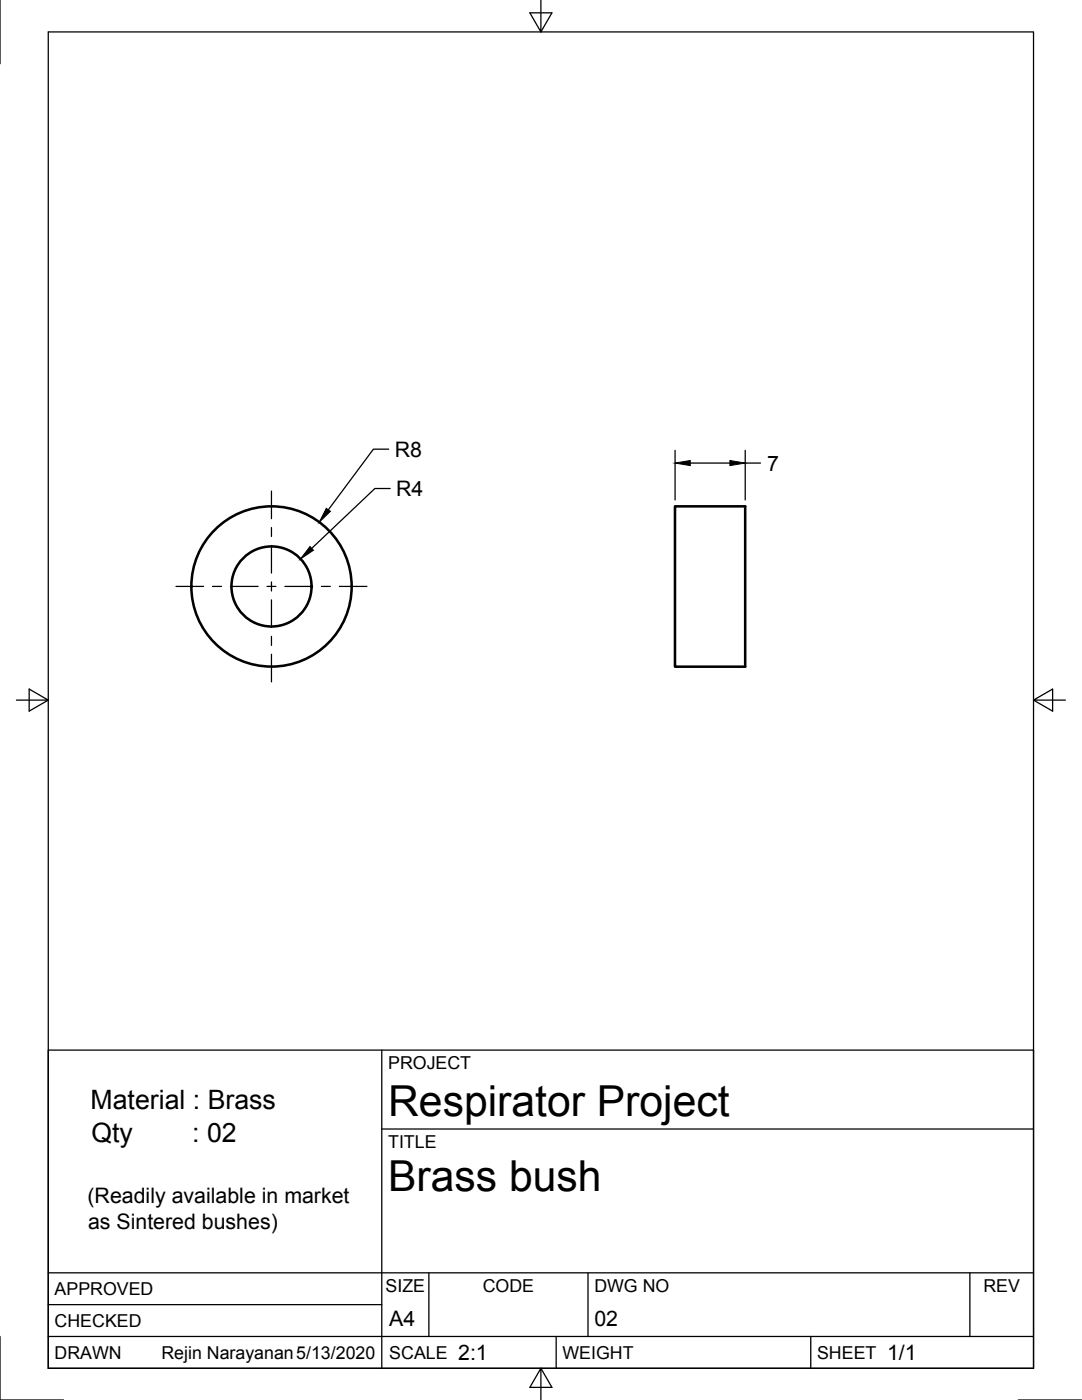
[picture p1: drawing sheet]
<svg xmlns="http://www.w3.org/2000/svg" width="216mm" height="279mm" viewBox="0 0 216 279" stroke-linecap="round" stroke-linejoin="round" font-family="sans-serif">
<!-- layer: Visible -->
<g fill="none" stroke="#000" stroke-width=".51">
<path d="M134.7 101h14v32.1h-14z"/>
<circle cx="54.2" cy="117" r="8"/>
<circle cx="54.2" cy="117" r="16"/>
</g>
<!-- layer: Border -->
<path d="M0 0v12.7M9.6 6.4h196.6v266.7h-196.6zM107.9 0v6.4l-2.2-3.8h4.4l-2.2 3.8M3.3 139.7h6.3l-3.8-2.2v4.4l3.8-2.2M206.2 139.7l3.8 2.2v-4.4l-3.8 2.2h6.4M0 266.7v12.7h12.7M107.9 273.1l2.2 3.8h-4.4l2.2-3.8v6.3M203.2 279.4h12.7" fill="none" stroke="#000" stroke-width=".25"/>
<!-- layer: Titleblock -->
<path d="M9.6 209.6h196.6v63.5h-196.6zM76.2 209.6v63.5M76.2 225.3h130M9.6 254h196.6M85.6 254v12.7M117.3 254v12.7M193.5 254v12.7M9.6 266.7h196.6M9.6 260.4h66.6M111 266.7v6.4M161.8 266.7v6.4" fill="none" stroke="#000" stroke-width=".25"/>
<!-- layer: Center Lines -->
<g fill="none" stroke="#000" stroke-width=".25">
<path d="M54.2 98v5.5M35.1 117h5.5M42.4 117h1.8M46 117h5.5M53.3 117h1.8M54.2 105.3v1.8M54.2 108.9v5.5M54.2 116.1v1.8M54.2 119.7v5.5M56.9 117h5.5M64.1 117h1.8M67.7 117h5.5"/>
<path d="M54.2 127v1.8M54.2 130.6v5.5"/>
</g>
<!-- layer: Dimensions -->
<path d="M77.6 89.6h-3.1l-9 12.1M77.9 97.5h-3.1l-12.6 12M134.7 89.9v9.9M137.7 92.4h7.9M148.7 89.9v9.9M148.7 92.4h3" fill="none" stroke="#000" stroke-width=".25"/>
<path d="M134.7 92.4l3-.5v1zM145.6 91.9l3.1 .5-3.1 .5zM61.8 109.1l.7 .7-2.5 1.7zM65.1 101.5l.8 .5-2.2 2.2z" fill="#000" stroke="#000" stroke-width=".2"/>
<g font-size="8.5">
<text x="77.4" y="222.8">Respirator Project</text>
<text x="77.4" y="237.8">Brass bush</text>
</g>
<g font-size="5.3">
<text x="18.1" y="221.4">Material : Brass</text>
<text x="18.2" y="227.8">Qty</text>
<text x="38.4" y="227.8">: 02</text>
</g>
<g font-size="4.3">
<text x="78.8" y="91.1">R8</text>
<text x="153.1" y="93.9">7</text>
<text x="79" y="99">R4</text>
<text x="17.5" y="240.2">(Readily available in market</text>
<text x="17.6" y="245.3">as Sintered bushes)</text>
<text x="77.7" y="264.5">A4</text>
<text x="118.6" y="264.5">02</text>
<text x="91.4" y="271.4">2:1</text>
<text x="177" y="271.4">1/1</text>
</g>
<g font-size="3.5">
<text x="77.4" y="213.4">PROJECT</text>
<text x="77.4" y="229.1">TITLE</text>
<text x="76.9" y="257.8">SIZE</text>
<text x="96.3" y="257.8">CODE</text>
<text x="118.6" y="257.8">DWG NO</text>
<text x="196.2" y="257.8">REV</text>
<text x="10.9" y="258.5">APPROVED</text>
<text x="10.9" y="264.8">CHECKED</text>
<text x="10.9" y="271.2">DRAWN</text>
<text x="32.2" y="271.2">Rejin Narayanan5/13/2020</text>
<text x="77.7" y="271.2">SCALE</text>
<text x="112.2" y="271.2">WEIGHT</text>
<text x="163" y="271.2">SHEET</text>
</g>
</svg>
